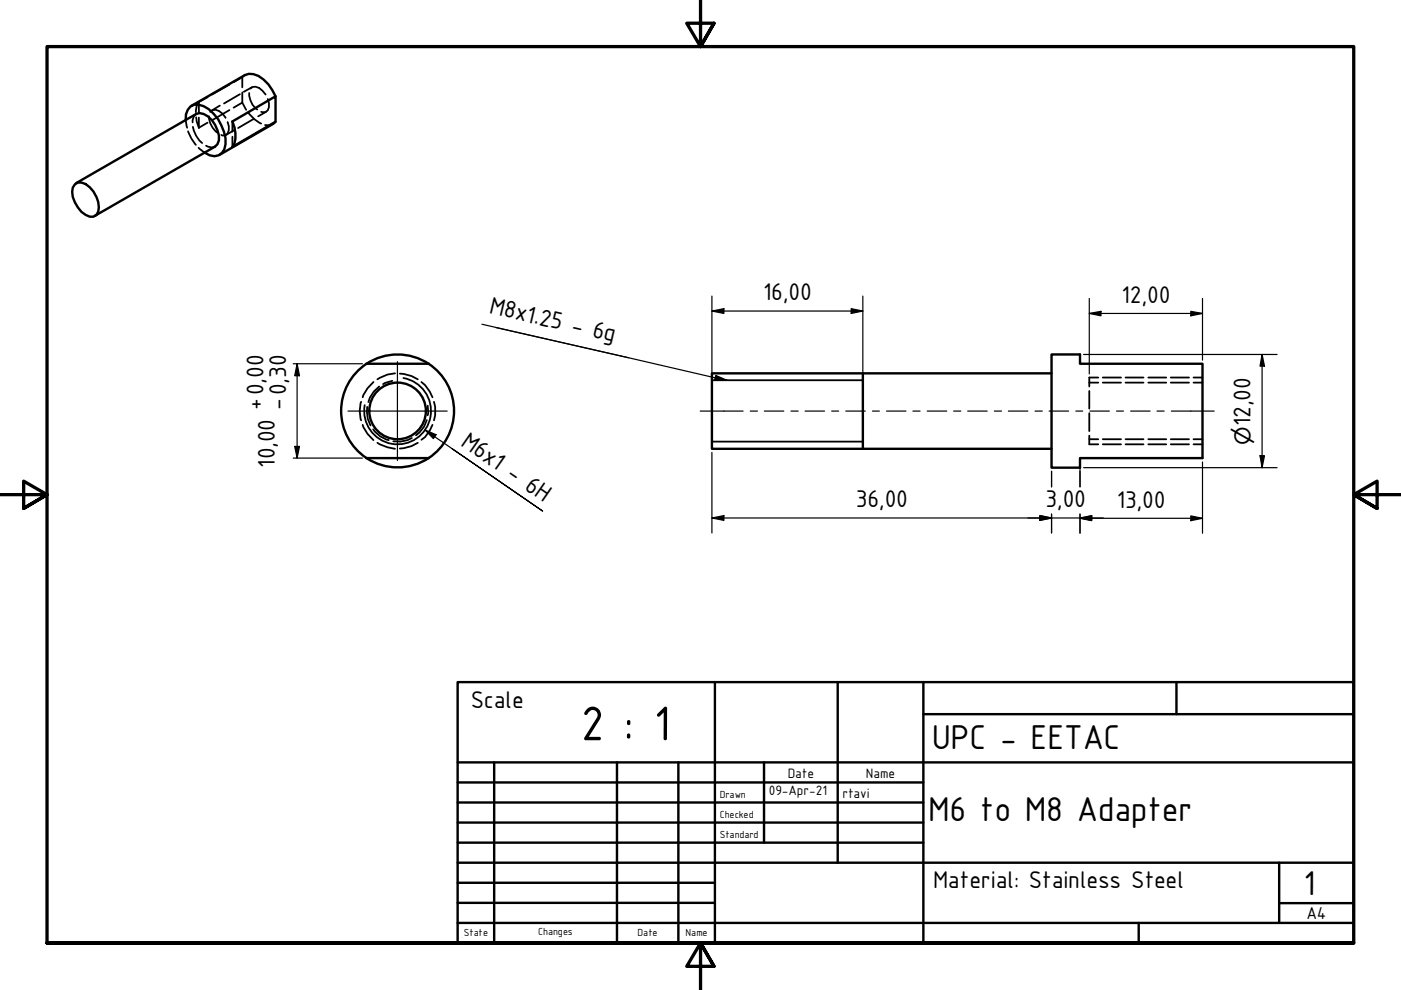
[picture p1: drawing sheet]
<svg xmlns="http://www.w3.org/2000/svg" width="297mm" height="210mm" viewBox="0 0 297 210" stroke-linecap="round" stroke-linejoin="round" font-family="sans-serif">
<!-- layer: Hidden (ISO) -->
<g fill="none" stroke="#000" stroke-width=".38">
<path d="M48.6 17.9l-3.6 2.1M50.9 20l-3.4 1.9M51.4 16.4v2.1M51.4 19.6v2.2M51.4 16.4l-1.9 1M51.6 16.2l-.2 .2M51.9 15.9l-.1 .1M52.8 19.7a4.3 4.3 0 0 0 1.7 3.5M53.1 18.8a1.71 1.71 0 0 1 2.5 .4l.7 .8M53.4 18.5l-1.7 1M39.4 25.4l.3 1.7M39.9 27.8l.7 1.6 .9 1.3"/>
<path d="M40.9 26.9a5.9 5.9 0 0 0 2 3.4M41.6 24.9l.1 .9 .5 1.3M41.6 24.2l-.5 .5-.3 1.2M42.1 31.3l1.3 1.1M42.2 21.6l-.5 .8-.2 1.4M42.2 21.6v2.2M42.2 24.9v2.2M43.7 30.9l1.2 .4 .7-.2M44 26l-1.8 1.1M44 20.6l-1.8 1M44.3 24.7a4.3 4.3 0 0 0 1.7 3.4M44.6 23.7a1.7 1.7 0 0 1 2.6 .4l.6 .9"/>
<path d="M46.6 22.4l-1.6 1M48.3 25.9a2.14 2.14 0 0 1-.5 2.8h-.6l-.3-.1M48.6 23.3l-3.6 2.2M49.3 25.8v2.1M49.3 29v2.2M49.7 27.6l-1.8 1M51.4 21.8l.8 1.5M51.4 21.8l-1.9 1M52.7 24a7.2 7.2 0 0 0 2.7 2.2M53.8 25.2l-3.3 1.9M56.4 23.7l-1.7 1M56.8 21a2.06 2.06 0 0 1-.5 2.8l-.9-.1"/>
<path d="M57.9 26.3l-.8 .3-.9-.1M83.8 79.2l-1.6 .2-2.2 1M84.8 79.2l2.4 .5 1.4 .7M76.6 85.2a6.3 6.3 0 0 0 0 3.9M76.9 90.1a7.4 7.4 0 0 0 2.3 3.2M77.9 86.3l-.1 1 .2 1.5 .5 1.4M79.1 91a5.6 5.6 0 0 0 3.3 2.3M79.2 81a7.4 7.4 0 0 0-2.3 3.2M80 93.9l2.2 .9 1.6 .4M80.4 82l-1.2 1-.8 1.3-.3 1M83.2 80.7l-2 .7M87.3 92.9l-.9 .4-1.5 .3h-1.5"/>
<path d="M88.6 93.9l-1.4 .7-2.4 .5M89.3 81l.8 .6 1 1.4 .6 1.2M90.5 89.1l-.6 1.4-.9 1.2-.8 .6M90.7 86l.1 1.5-.1 .5M91.7 90.1l-.6 1.2-1 1.4-.8 .6M92 85.2l.3 1.1v1.7l-.3 1.1M230.9 81.1h2M230.9 93.1h2M230.9 92.4v1.8h2M230.9 82.9v3.7M230.9 87.6v3.8M232.9 80h-2v2"/>
<path d="M233.8 81.1h3.9M233.8 93.1h3.9M233.8 80h3.9M233.8 94.2h3.9M238.6 81.1h3.8M238.6 93.1h3.8M238.6 80h3.8M238.6 94.2h3.8M243.5 81.1h3.8M243.5 93.1h3.8M243.5 80h3.8M243.5 94.2h3.8"/>
<path d="M248.2 81.1h3.9M248.2 93.1h3.9M248.2 80h3.9M248.2 94.2h3.9M253 81.1h2M253 93.1h2M253 80h2M253 94.2h2"/>
</g>
<!-- layer: Visible (ISO) -->
<g fill="none" stroke="#000" stroke-width=".51">
<path d="M15.9 39.1a2.29 2.29 0 0 1 3.1 .6 5.9 5.9 0 0 1 1.8 5.2l-.4 .7-.6 .3a3.7 3.7 0 0 1-3.3-1.9 5 5 0 0 1-1.1-4.2zM16.1 38.8l25.5-14.6a2.97 2.97 0 0 1 3.3 1.2 6.4 6.4 0 0 1 1.5 4.4l-.3 .8-.5 .5-25.5 14.7M39.4 25.4a2.91 2.91 0 0 1 1.7-3.2 4.8 4.8 0 0 1 4.2 1.9 8.2 8.2 0 0 1 2.3 7.6 2.32 2.32 0 0 1-3.2 1.2l-1-.5M49.3 25.8l9.1-5.4v5.4l-9.1 5.4a5.4 5.4 0 0 0 0-5.4zM58.4 20.4a7.9 7.9 0 0 0-4.7-4.7h-.9l-.9 .2-11.3 6.6M58.4 25.8l-.5 .5-11.3 6.5M77.7 77.1h13.2M182.9 79.2v16M222.9 75.2h6.1v1.9h26v20h-26v2.1h-6.1zM222.9 79.2h-72v16h72M77.7 97.1a12 12 0 0 0 18.5-8.9 12 12 0 0 0-16.6-12.1 12 12 0 0 0-2.8 20.4l.9 .6h13.2"/>
<circle cx="84.3" cy="87.1" r="6"/>
</g>
<!-- layer: Visible Narrow (ISO) -->
<path d="M85.5 80.2a7.1 7.1 0 0 1 5.8 8.2 7.1 7.1 0 0 1-8.2 5.7 7.1 7.1 0 0 1-5.8-8.2M150.9 93.6h32M150.9 80.6h32" fill="none" stroke="#000" stroke-width=".38"/>
<!-- layer: Border (ISO) -->
<path d="M148.5 -.1v10l-2.9-5h5.8l-2.9 5 2.9-5M0 104.9h10l-5-2.9v5.8l5-2.9-5 2.9M297 104.9h-10l5-2.9v5.8l-5-2.9 5 2.9M10 199.9v-190h277v190h-277h277M151.4 204.9l-2.9-5 2.9 5h-5.8l2.9-5v10" fill="none" stroke="#000" stroke-width=".7"/>
<!-- layer: Title (ISO) -->
<g fill="none" stroke="#000" stroke-width=".51">
<path d="M97 144.6h190v55.3h-190zM151.6 144.6v55.3M177.6 144.6v38.3M195.8 151.4h91.2M195.8 144.6v55.3M249.4 144.6v6.8M97 165.9h98.8M97 170.2h98.8M97 174.4h98.8M97 178.7h98.8M97 161.6h190M104.8 161.6v38.3"/>
<path d="M130.8 161.6v38.3M143.8 161.6v38.3M162 161.6v17.1M97 195.7h190M97 182.9h190M97 187.2h54.6M97 191.4h54.6M241.4 195.7v4.2M271.2 191.5h15.8M271.2 182.9v12.8"/>
</g>
<!-- layer: Center Mark (ISO) -->
<path d="M84.3 76.7v20.9M73.8 87.2h21" fill="none" stroke="#000" stroke-width=".25"/>
<!-- layer: Centerline (ISO) -->
<g fill="none" stroke="#000" stroke-width=".25">
<path d="M148.5 87.2h9M159.1 87.2h1.5M162.1 87.2h4.1M167.7 87.2h1.5M170.7 87.2h4.1M176.3 87.2h1.5M179.3 87.2h4.2M185 87.2h1.4M188 87.2h4.1M193.5 87.2h1.6M196.6 87.2h4.1M202.2 87.2h1.5"/>
<path d="M205.2 87.2h4.1M210.8 87.2h1.5M213.8 87.2h4.1M219.5 87.2h1.5M222.4 87.2h4.2M228.1 87.2h1.5M231.1 87.2h4.1M236.7 87.2h1.5M239.7 87.2h4.1M245.3 87.2h1.5M248.3 87.2h9.1"/>
</g>
<!-- layer: Dimension (ISO) -->
<g fill="none" stroke="#000" stroke-width=".25">
<path d="M62.2 77.1h14.6M63 77.1l.5 2.6h-1zM63 77.1v20M150.9 65.9l2.6-.5v1.1zM150.9 62.8v17.1M150.9 65.9h32M180.5 65.4l2.4 .5-2.4 .6zM182.9 62.8v17.1M229.7 75.2h41.1M230.9 66.5l2.5-.5v1zM230.9 66.5h24.1M230.9 63.3v16"/>
<path d="M252.5 66l2.5 .5-2.5 .5zM255 63.3v13.1M267.6 75.2l.5 2.4h-1zM267.6 75.2v24M62.2 97.1h14.6M62.5 94.7h1l-.5 2.4zM150.9 95.9v17.1M222.9 99.9v3.3M229 98v5.2M229.7 99.2h41.1M255 98v15.1M267.1 96.6h1l-.5 2.6z"/>
<path d="M150.9 109.8l2.6-.5v1zM150.9 109.8h83M220.5 109.3l2.4 .5-2.4 .5zM222.9 109v4M229 109.8l2.5-.5v1zM229 109.9l2.5-.5v1zM229 109v4.1M229 109.9h26M252.5 109.4l2.5 .5-2.5 .5z"/>
</g>
<g fill="#000">
<path d="M63 77.1l.5 2.6h-1z" fill-rule="evenodd"/>
<path d="M150.9 65.9l2.6-.5v1.1z" fill-rule="evenodd"/>
<path d="M180.5 65.4l2.4 .5-2.4 .6z" fill-rule="evenodd"/>
<path d="M230.9 66.5l2.5-.5v1z" fill-rule="evenodd"/>
<path d="M252.5 66l2.5 .5-2.5 .5z" fill-rule="evenodd"/>
<path d="M267.6 75.2l.5 2.4h-1z" fill-rule="evenodd"/>
<path d="M62.5 94.7h1l-.5 2.4z" fill-rule="evenodd"/>
<path d="M267.1 96.6h1l-.5 2.6z" fill-rule="evenodd"/>
<path d="M150.9 109.8l2.6-.5v1z" fill-rule="evenodd"/>
<path d="M220.5 109.3l2.4 .5-2.4 .5z" fill-rule="evenodd"/>
<path d="M220.5 109.3l2.4 .5-2.4 .5z" fill-rule="evenodd"/>
<path d="M229 109.8l2.5-.5v1z" fill-rule="evenodd"/>
<path d="M229 109.9l2.5-.5v1z" fill-rule="evenodd"/>
<path d="M252.5 109.4l2.5 .5-2.5 .5z" fill-rule="evenodd"/>
</g>
<!-- layer: Symbol (ISO) -->
<path d="M102.2 68.7l31.1 7.2M105.1 69.4l49 11.2M151.8 79.6l2.3 1h-2.6zM90.1 91.2l2.4 1-.6 .8zM90.1 91.2l25 17.2-19.2-13.2" fill="none" stroke="#000" stroke-width=".25"/>
<g fill="#000">
<path d="M90.1 91.2l2.4 1-.6 .8z" fill-rule="evenodd"/>
<path d="M151.8 79.6l2.3 1h-2.6z" fill-rule="evenodd"/>
</g>
<text font-size="11" x="123.1" y="156.9">2 : 1</text>
<g font-size="7.9">
<text x="197.5" y="158.8">UPC - EETAC</text>
<text x="196.8" y="174">M6 to M8 Adapter</text>
<text x="276.4" y="189.7">1</text>
</g>
<g font-size="5.5">
<text x="161.8" y="63.7">16,00</text>
<text x="237.8" y="64.2">12,00</text>
<text x="103.6" y="66.3" transform="rotate(13 103.6 66.3)">M8x1.25 - 6g</text>
<text x="55.7" y="87" transform="rotate(-90 55.7 87)">+0,00</text>
<text x="60.3" y="87" transform="rotate(-90 60.3 87)">-0,30</text>
<text x="97.5" y="94.3" transform="rotate(35 97.5 94.3)">M6x1 - 6H</text>
<text x="265.1" y="90.3" transform="rotate(-90 265.1 90.3)">12,00</text>
<text x="58.3" y="99.2" transform="rotate(-90 58.3 99.2)">10,00</text>
<text x="181.4" y="107.5">36,00</text>
<text x="221.7" y="107.5">3,00</text>
<text x="236.8" y="107.6">13,00</text>
<text x="99.8" y="150.1">Scale</text>
<text x="197.9" y="188.2">Material: Stainless Steel</text>
</g>
<text font-size="4.6" x="265.1" y="94.3" transform="rotate(-90 265.1 94.3)">⌀</text>
<text font-size="3.9" x="277" y="194.9">A4</text>
<g font-size="3.1">
<text x="167" y="164.9">Date</text>
<text x="183.6" y="164.9">Name</text>
<text x="163" y="168.6">09-Apr-21</text>
<text x="178.6" y="169.1">rtavi</text>
</g>
<g font-size="2.3">
<text x="152.6" y="169.1">Drawn</text>
<text x="152.6" y="173.4">Checked</text>
<text x="152.6" y="177.6">Standard</text>
<text x="98.4" y="198.5">State</text>
<text x="114.1" y="198.3">Changes</text>
<text x="135.2" y="198.5">Date</text>
<text x="145.4" y="198.5">Name</text>
</g>
</svg>
